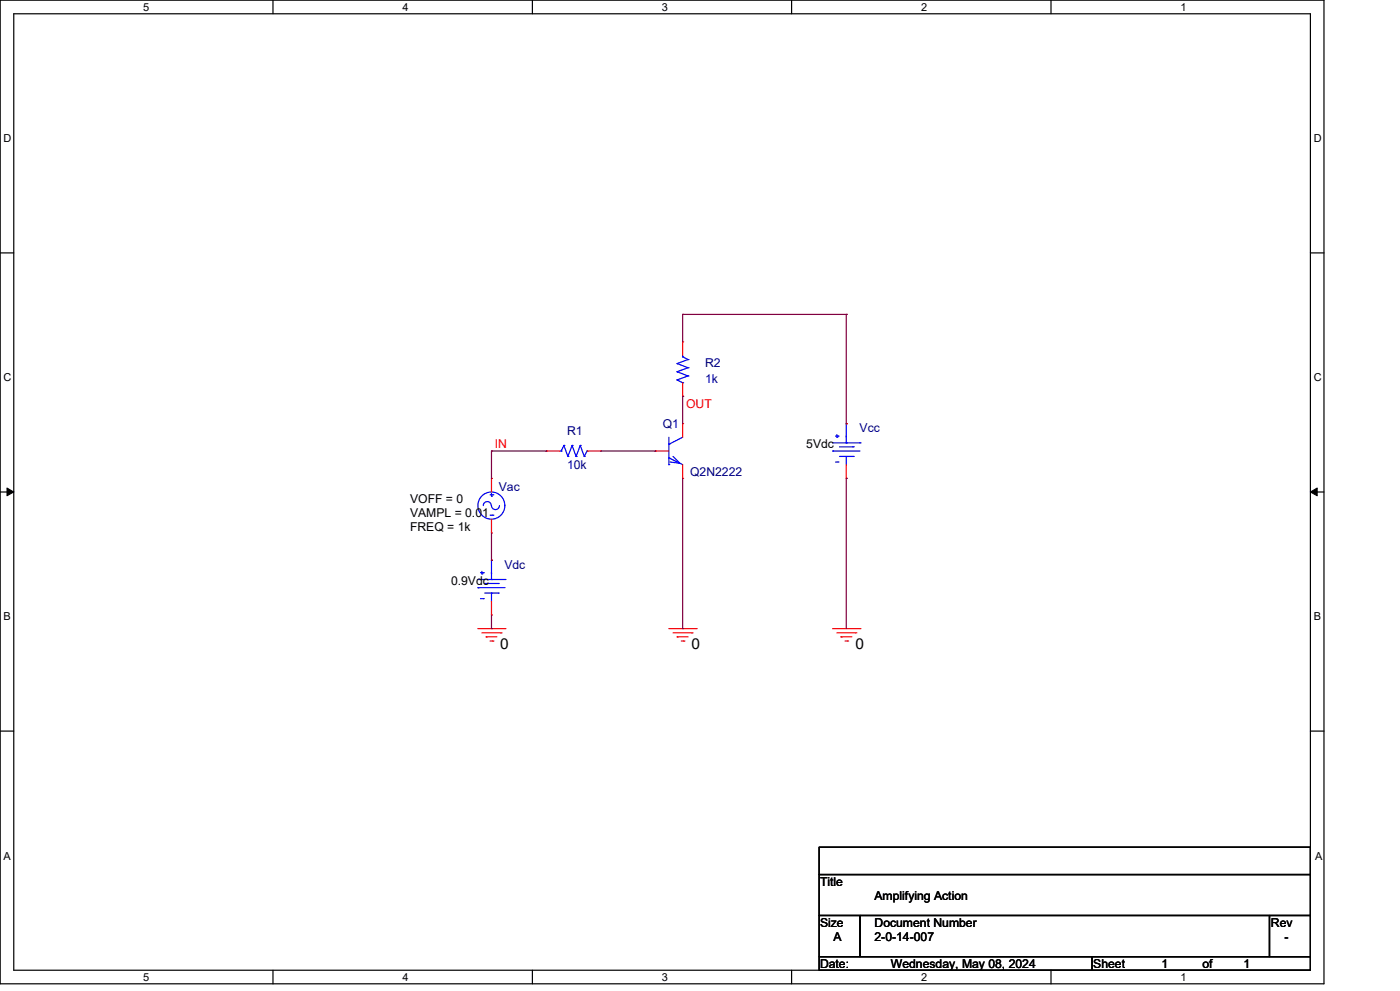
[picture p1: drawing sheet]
<svg xmlns="http://www.w3.org/2000/svg" width="297mm" height="210mm" viewBox="0 0 297 210" stroke-linecap="round" stroke-linejoin="round" font-family="sans-serif">
<g fill="none" stroke="#000" stroke-width=".25">
<path d="M0 0h280.6v208.4h-280.6zM2.9 2.9h274.8v202.6h-274.8zM57.8 0v2.9M112.8 0v2.9M167.8 0v2.9M222.7 0v2.9M0 53.6h2.9M277.7 53.6h2.9M0 104.2h2.9M277.7 104.2h2.9M0 154.9h2.9M277.7 154.9h2.9"/>
<path d="M173.6 179.4h104.1v5.8h-104.1zM173.6 185.2h104.1v8.7h-104.1zM173.6 193.9h8.7v8.7h-8.7zM182.3 193.9h86.7v8.7h-86.7zM269 193.9h8.7v8.7h-8.7zM57.8 205.5v2.9M112.8 205.5v2.9M167.8 205.5v2.9M173.6 202.6h57.8v2.9h-57.8zM222.7 205.5v2.9M231.4 202.6h46.3v2.9h-46.3z"/>
</g>
<path d="M1.5 103.4l1.4 .8-1.4 .8zM277.7 104.2l1.4-.8v1.6z" fill="#000" stroke="#000" stroke-width=".21"/>
<g fill="none" stroke="#f00" stroke-width=".25">
<path d="M144.7 72.4h.1M144.7 72.4v2.9M115.7 95.5h.1M115.7 95.5h2.9M124.4 95.5h2.9M127.3 95.5h.1M138.9 95.5h.1M138.9 95.5h2.8M144.7 83.9h.1M144.7 89.7h.1M144.7 81.1v2.8M144.7 89.7v2.9"/>
<path d="M144.7 98.4v2.9M179.3 89.7h.1M179.3 98.4v2.9M104.2 118.7h.1M104.2 101.3h.1M104.2 112.9h.1M104.2 101.3v2.9M104.2 110v2.9M144.7 101.3h.1M179.3 101.3h.1M101.3 133.2h5.7M102.1 134h4.1"/>
<path d="M103 134.9h.1M103 134.9h2.3M103.9 135.8h.5M104.2 130.3h.1M104.2 127.4v2.9M104.4 135.8h.1M106.2 134h.1M107 133.2h.1M141.7 133.2h5.8M142.6 134h4.1M143.5 134.9h.1M143.5 134.9h2.3"/>
<path d="M144.4 135.8h.5M144.9 135.8h.1M146.7 134h.1M147.5 133.2h.1M176.5 133.2h5.8M177.4 134h4M178.2 134.9h.1M178.2 134.9h2.3M179.1 135.8h.5M179.6 135.8h.1M181.4 134h.1M182.3 133.2h.1"/>
</g>
<g fill="none" stroke="#00f" stroke-width=".25">
<path d="M143.5 77h.1M143.5 78.7h.1M143.5 77l2.3 .9M143.5 78.7l2.3 .9M144.7 75.6h.1M144.7 75.6l1.1 .6M144.7 75.3v.3M145.8 76.2h.1M145.8 77.9h.1M145.8 79.6h.1M145.8 76.2l-2.3 .8M145.8 77.9l-2.3 .8"/>
<path d="M145.8 79.6l-2.3 .9M118.6 95.5h.3M118.9 95.5h.1M119.5 94.4h.1M119.5 94.4l-.6 1.1M119.5 94.4l.8 2.3M120.3 96.7h.1M121.2 94.4h.1M121.2 94.4l-.9 2.3M121.2 94.4l.9 2.3M122.1 96.7h.1M123 94.4h.1"/>
<path d="M123 94.4l-.9 2.3M123 94.4l.8 2.3M123.8 96.7h.1M124.4 95.5h.1M124.4 95.5l-.6 1.2M141.7 94.1h.1M141.7 97h.1M141.7 98.4h.1M141.7 97l3 1.4M141.7 92.6v5.8M142.6 96.7l1.5 1.4-2.1-.2M143.5 80.5h.1"/>
<path d="M143.5 80.5l1.2 .6M144.7 81.1h.1M144.7 92.6l-3 1.5M176.5 95.5h.1M176.5 95.5h5.8M176.5 93.8h5.8M177.1 92.4h.5M177.1 97.9h.5M177.4 92.6h.1M177.4 92.1v.5M177.6 92.4h.1M177.6 97.9h.1"/>
<path d="M177.9 94.6h2.9M177.9 96.7h2.9M179.3 93.8h.1M179.3 96.7h.1M179.3 89.7h.1M179.3 89.7v4.1M179.3 96.7v1.7M180.8 94.6h.1M180.8 96.7h.1M182.3 93.8h.1M102.4 107.1a.85 .85 0 0 1 .9-.9 .85 .85 0 0 1 .8 .9M103.9 109.1h.5"/>
<path d="M103.9 104.8h.5M104.2 118.7h.1M104.2 107.1a.85 .85 0 0 0 .8 .8 .85 .85 0 0 0 .8-.8M104.2 105.1h.1M104.2 104.5v.6M104.2 118.7v4M104.4 109.1h.1M104.4 104.8h.1M101.3 124.5h.1M101.3 124.5h5.7M101.3 122.7h5.7M101.8 121.3h.6"/>
<path d="M101.8 126.8h.6M102.1 121.6h.1M102.1 121v.6M102.4 121.3h.1M102.4 126.8h.1M102.7 123.6h2.9M102.7 125.6h2.9M104.2 122.7h.1M104.2 125.6h.1M104.2 125.6v1.8M105.6 123.6h.1M105.6 125.6h.1"/>
<path d="M107 122.7h.1"/>
<circle cx="104.1" cy="107.1" r="2.86"/>
</g>
<g fill="none" stroke="#800040" stroke-width=".25">
<path d="M144.7 66.6h.1M144.7 66.6v5.8M144.7 66.6h34.6M179.3 66.6h.1M179.3 66.6v23.1M104.2 95.5h.1M104.2 95.5v5.8M104.2 95.5h11.5M115.7 95.5h.1M127.3 95.5h11.6M138.9 95.5h.1M144.7 83.9h.1"/>
<path d="M144.7 83.9v5.8M104.2 118.7h.1M104.2 112.9v5.8M144.7 101.3v31.9M179.3 101.3h.1M179.3 101.3v31.9M104.2 133.2h.1M104.2 130.3v2.9M144.7 133.2h.1"/>
</g>
<g font-size="3.2">
<text x="106" y="137.5">0</text>
<text x="146.6" y="137.5">0</text>
<text x="181.3" y="137.5">0</text>
</g>
<g font-size="2.6" fill="#000080">
<text x="149.4" y="77.6">R2</text>
<text x="149.4" y="81.1">1k</text>
<text x="120.2" y="92.1">R1</text>
<text x="140.5" y="90.7">Q1</text>
<text x="182.2" y="91.5">Vcc</text>
<text x="120.2" y="99.4">10k</text>
<text x="146.3" y="100.8">Q2N2222</text>
<text x="105.7" y="104">Vac</text>
<text x="106.9" y="120.5">Vdc</text>
</g>
<g font-size="2.6" fill="#f00">
<text x="145.4" y="86.3">OUT</text>
<text x="104.9" y="95">IN</text>
</g>
<g font-size="2.6">
<text x="170.9" y="95">5Vdc</text>
<text x="86.9" y="106.6">VOFF = 0</text>
<text x="86.9" y="112.4">FREQ = 1k</text>
<text x="86.9" y="109.5">VAMPL = 0.01</text>
<text x="95.6" y="124">0.9Vdc</text>
<text x="173.8" y="187.7">Title</text>
<text x="185.3" y="190.6">Amplifying Action</text>
<text x="173.8" y="196.3">Size</text>
<text x="185.3" y="196.3">Document Number</text>
<text x="269.3" y="196.3">Rev</text>
<text x="176.7" y="199.3">A</text>
<text x="185.3" y="199.3">2-0-14-007</text>
<text x="272.2" y="199.3">-</text>
<text x="173.8" y="205.1">Date:</text>
<text x="188.8" y="205.1">Wednesday, May 08, 2024</text>
<text x="231.7" y="205.1">Sheet</text>
<text x="246.2" y="205.1">1</text>
<text x="254.8" y="205.1">of</text>
<text x="263.5" y="205.1">1</text>
</g>
<g font-size="2.3">
<text x="30.4" y="2.2">5</text>
<text x="85.3" y="2.2">4</text>
<text x="140.3" y="2.2">3</text>
<text x="195.2" y="2.2">2</text>
<text x="250.2" y="2.2">1</text>
<text x=".8" y="30.1">D</text>
<text x="278.4" y="30.1">D</text>
<text x=".8" y="80.8">C</text>
<text x="278.4" y="80.8">C</text>
<text x=".8" y="131.4">B</text>
<text x="278.4" y="131.4">B</text>
<text x=".8" y="182.2">A</text>
<text x="278.7" y="182.2">A</text>
<text x="30.4" y="207.7">5</text>
<text x="85.3" y="207.7">4</text>
<text x="140.3" y="207.7">3</text>
<text x="195.2" y="207.7">2</text>
<text x="250.2" y="207.7">1</text>
</g>
</svg>
